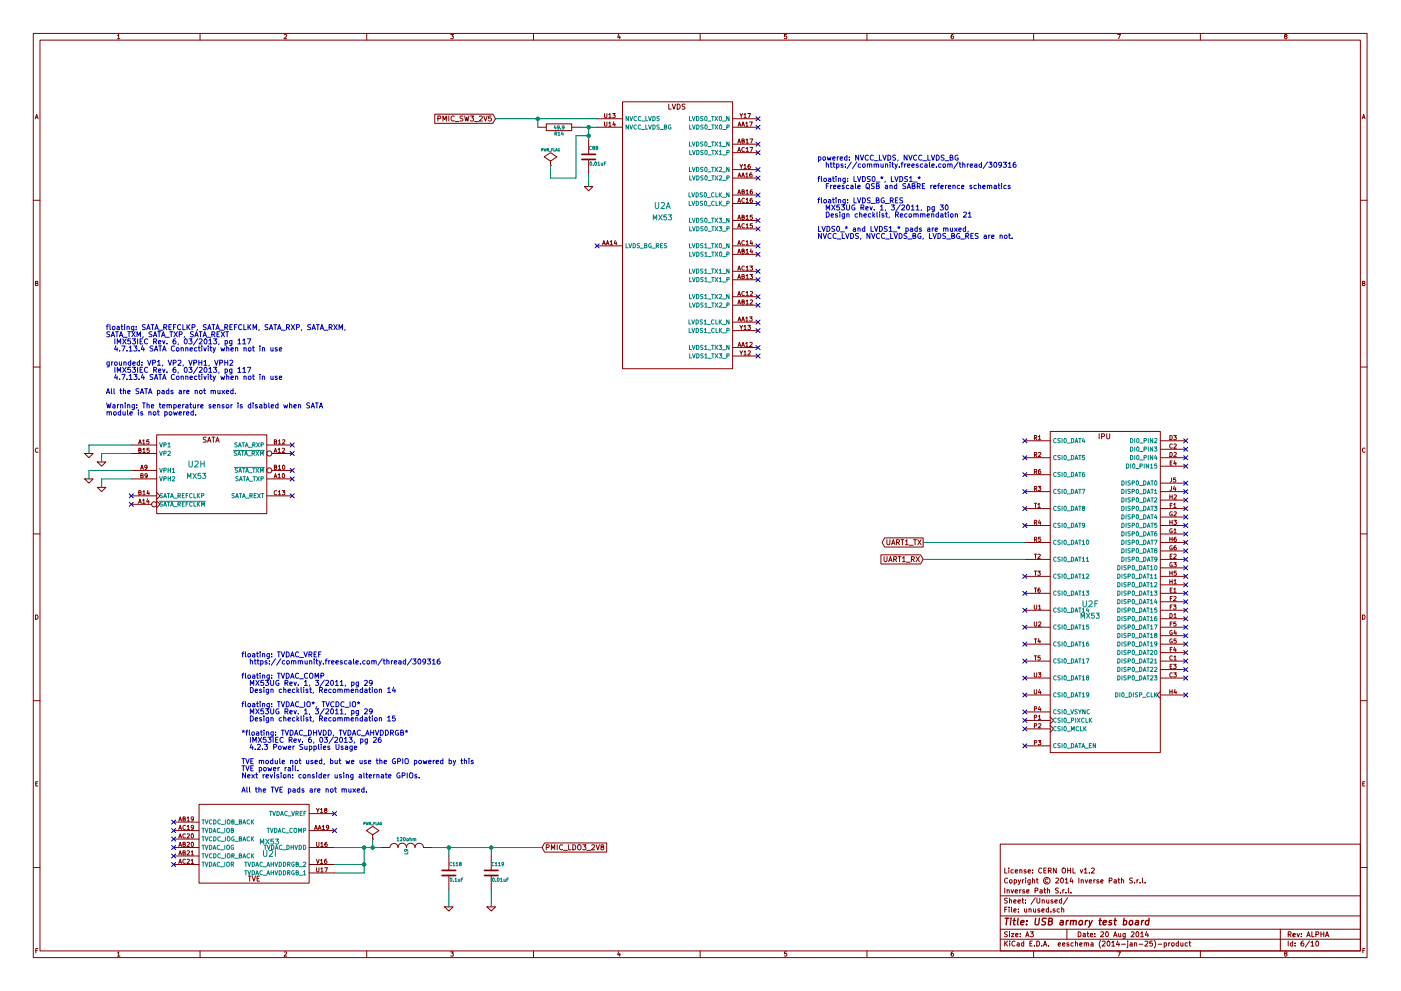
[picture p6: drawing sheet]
EESchema Schematic File Version 2
LIBS:power
LIBS:device
LIBS:transistors
LIBS:conn
LIBS:linear
LIBS:regul
LIBS:74xx
LIBS:cmos4000
LIBS:adc-dac
LIBS:memory
LIBS:xilinx
LIBS:special
LIBS:microcontrollers
LIBS:dsp
LIBS:microchip
LIBS:analog_switches
LIBS:motorola
LIBS:texas
LIBS:intel
LIBS:audio
LIBS:interface
LIBS:digital-audio
LIBS:philips
LIBS:display
LIBS:cypress
LIBS:siliconi
LIBS:opto
LIBS:atmel
LIBS:contrib
LIBS:valves
LIBS:armory
EELAYER 24 0
EELAYER END
$Descr A3 16535 11693
encoding utf-8
Sheet 6 10
Title "USB armory test board"
Date "20 Aug 2014"
Rev "ALPHA"
Comp "Inverse Path S.r.l."
Comment1 "Copyright © 2014 Inverse Path S.r.l."
Comment2 "License: CERN OHL v1.2"
Comment3 ""
Comment4 ""
$EndDescr
$Comp
L MX53 U2
U 8 1
P 2500 5550
F 0 "U2" H 2320 5620 70  0000 C CNN
F 1 "MX53" H 2320 5480 60  0000 C CNN
F 2 "" H 2460 5590 60  0000 C CNN
F 3 "" H 2460 5590 60  0000 C CNN
	8    2500 5550
	1    0    0    -1  
$EndComp
NoConn ~ 3450 5250
NoConn ~ 3450 5350
NoConn ~ 3450 5550
NoConn ~ 3450 5650
NoConn ~ 3450 5850
NoConn ~ 1550 5950
NoConn ~ 1550 5850
$Comp
L GND #PWR068
U 1 1
P 1200 5450
F 0 "#PWR068" H 1200 5450 30  0001 C CNN
F 1 "GND" H 1200 5380 30  0001 C CNN
F 2 "" H 1200 5450 60  0000 C CNN
F 3 "" H 1200 5450 60  0000 C CNN
	1    1200 5450
	1    0    0    -1  
$EndComp
$Comp
L GND #PWR069
U 1 1
P 1050 5350
F 0 "#PWR069" H 1050 5350 30  0001 C CNN
F 1 "GND" H 1050 5280 30  0001 C CNN
F 2 "" H 1050 5350 60  0000 C CNN
F 3 "" H 1050 5350 60  0000 C CNN
	1    1050 5350
	1    0    0    -1  
$EndComp
$Comp
L GND #PWR070
U 1 1
P 1050 5650
F 0 "#PWR070" H 1050 5650 30  0001 C CNN
F 1 "GND" H 1050 5580 30  0001 C CNN
F 2 "" H 1050 5650 60  0000 C CNN
F 3 "" H 1050 5650 60  0000 C CNN
	1    1050 5650
	1    0    0    -1  
$EndComp
$Comp
L GND #PWR071
U 1 1
P 1200 5750
F 0 "#PWR071" H 1200 5750 30  0001 C CNN
F 1 "GND" H 1200 5680 30  0001 C CNN
F 2 "" H 1200 5750 60  0000 C CNN
F 3 "" H 1200 5750 60  0000 C CNN
	1    1200 5750
	1    0    0    -1  
$EndComp
$Comp
L MX53 U2
U 9 1
P 3000 10000
F 0 "U2" H 2820 10070 70  0000 C CNN
F 1 "MX53" H 2820 9930 60  0000 C CNN
F 2 "" H 2960 10040 60  0000 C CNN
F 3 "" H 2960 10040 60  0000 C CNN
	9    3000 10000
	-1   0    0    1   
$EndComp
NoConn ~ 3950 9800
NoConn ~ 3950 9600
NoConn ~ 2050 9700
NoConn ~ 2050 9800
NoConn ~ 2050 9900
NoConn ~ 2050 10000
NoConn ~ 2050 10200
NoConn ~ 2050 10100
$Comp
L MX53 U2
U 1 1
P 8000 2500
F 0 "U2" H 7820 2570 70  0000 C CNN
F 1 "MX53" H 7820 2430 60  0000 C CNN
F 2 "" H 7960 2540 60  0000 C CNN
F 3 "" H 7960 2540 60  0000 C CNN
	1    8000 2500
	1    0    0    -1  
$EndComp
NoConn ~ 8950 4200
NoConn ~ 8950 4100
NoConn ~ 8950 3900
NoConn ~ 8950 3800
NoConn ~ 8950 3600
NoConn ~ 8950 3500
NoConn ~ 8950 3300
NoConn ~ 8950 3200
NoConn ~ 8950 3000
NoConn ~ 8950 2900
NoConn ~ 8950 2700
NoConn ~ 8950 2600
NoConn ~ 8950 2400
NoConn ~ 8950 2300
NoConn ~ 8950 2100
NoConn ~ 8950 2000
NoConn ~ 8950 1800
NoConn ~ 8950 1700
NoConn ~ 8950 1500
NoConn ~ 8950 1400
NoConn ~ 7050 2900
Text GLabel 5850 1400 0    60   Input ~ 0
PMIC_SW3_2V5
$Comp
L C C88
U 1 1
P 6950 1850
F 0 "C88" H 6950 1950 40  0000 L CNN
F 1 "0.01uF" H 6956 1765 40  0000 L CNN
F 2 "SM0201" H 6988 1700 30  0001 C CNN
F 3 "~" H 6950 1850 60  0000 C CNN
F 4 "TDK" H 6950 1850 60  0001 C CNN "Mfg"
F 5 "C0603X7R1A103K030BA" H 6950 1850 60  0001 C CNN "Mfg PN"
F 6 "X7R, 10V, 10%" H 6950 1850 60  0001 C CNN "Desc"
F 7 "Farnell" H 6950 1850 60  0001 C CNN "Supplier"
F 8 "2354055" H 6950 1850 60  0001 C CNN "Supplier PN"
	1    6950 1850
	1    0    0    -1  
$EndComp
$Comp
L GND #PWR072
U 1 1
P 6950 2200
F 0 "#PWR072" H 6950 2200 30  0001 C CNN
F 1 "GND" H 6950 2130 30  0001 C CNN
F 2 "" H 6950 2200 60  0000 C CNN
F 3 "" H 6950 2200 60  0000 C CNN
	1    6950 2200
	1    0    0    -1  
$EndComp
$Comp
L MX53 U2
U 6 1
P 13050 7200
F 0 "U2" H 12870 7270 70  0000 C CNN
F 1 "MX53" H 12870 7130 60  0000 C CNN
F 2 "" H 13010 7240 60  0000 C CNN
F 3 "" H 13010 7240 60  0000 C CNN
	6    13050 7200
	1    0    0    -1  
$EndComp
NoConn ~ 14000 5700
NoConn ~ 14000 5800
NoConn ~ 14000 5900
NoConn ~ 14000 6000
NoConn ~ 14000 6100
NoConn ~ 14000 6200
NoConn ~ 14000 6300
NoConn ~ 14000 6400
NoConn ~ 14000 6500
NoConn ~ 14000 6600
NoConn ~ 14000 6700
NoConn ~ 14000 6800
NoConn ~ 14000 6900
NoConn ~ 14000 7000
NoConn ~ 14000 7100
NoConn ~ 14000 7200
NoConn ~ 14000 7300
NoConn ~ 14000 7400
NoConn ~ 14000 7500
NoConn ~ 14000 7600
NoConn ~ 14000 7700
NoConn ~ 14000 7800
NoConn ~ 14000 7900
NoConn ~ 14000 8000
NoConn ~ 14000 8200
NoConn ~ 14000 5500
NoConn ~ 14000 5400
NoConn ~ 14000 5300
NoConn ~ 14000 5200
NoConn ~ 12100 5200
NoConn ~ 12100 5400
NoConn ~ 12100 5600
NoConn ~ 12100 5800
NoConn ~ 12100 6000
NoConn ~ 12100 6200
NoConn ~ 12100 6800
NoConn ~ 12100 7000
NoConn ~ 12100 7200
NoConn ~ 12100 7400
NoConn ~ 12100 7600
NoConn ~ 12100 7800
NoConn ~ 12100 8000
NoConn ~ 12100 8200
NoConn ~ 12100 8400
NoConn ~ 12100 8500
NoConn ~ 12100 8600
NoConn ~ 12100 8800
$Comp
L R R14
U 1 1
P 6600 1500
F 0 "R14" V 6680 1500 40  0000 C CNN
F 1 "49.9" V 6607 1501 40  0000 C CNN
F 2 "SM0201" V 6530 1500 30  0001 C CNN
F 3 "~" H 6600 1500 30  0000 C CNN
F 4 "Vishay Draloric" V 6600 1500 60  0001 C CNN "Mfg"
F 5 "CRCW020149R9FNED" V 6600 1500 60  0001 C CNN "Mfg PN"
F 6 "50mW, 1%" V 6600 1500 60  0001 C CNN "Desc"
F 7 "Farnell" V 6600 1500 60  0001 C CNN "Supplier"
F 8 "2139901" V 6600 1500 60  0001 C CNN "Supplier PN"
	1    6600 1500
	0    1    1    0   
$EndComp
$Comp
L INDUCTOR L9
U 1 1
P 4800 10000
F 0 "L9" H 4750 10000 40  0000 C CNN
F 1 "120ohm" V 4900 10000 40  0000 C CNN
F 2 "SM0201" H 4800 10000 60  0001 C CNN
F 3 "~" H 4800 10000 60  0000 C CNN
F 4 "Wurth Elektronik" V 4800 10000 60  0001 C CNN "Mfg"
F 5 "742692003" V 4800 10000 60  0001 C CNN "Mfg PN"
F 6 "0.2A, 0.45ohm" V 4800 10000 60  0001 C CNN "Desc"
F 7 "Farnell" V 4800 10000 60  0001 C CNN "Supplier"
F 8 "2336037" V 4800 10000 60  0001 C CNN "Supplier PN"
	1    4800 10000
	0    -1   -1   0   
$EndComp
$Comp
L C C118
U 1 1
P 5300 10300
F 0 "C118" H 5300 10400 40  0000 L CNN
F 1 "0.1uF" H 5306 10215 40  0000 L CNN
F 2 "SM0201" H 5338 10150 30  0001 C CNN
F 3 "~" H 5300 10300 60  0000 C CNN
F 4 "TDK" H 5300 10300 60  0001 C CNN "Mfg"
F 5 "C0603X5R0J104K030BC" H 5300 10300 60  0001 C CNN "Mfg PN"
F 6 "X5R, 10%, 6.3V" H 5300 10300 60  0001 C CNN "Desc"
F 7 "Farnell" H 5300 10300 60  0001 C CNN "Supplier"
F 8 "1844078" H 5300 10300 60  0001 C CNN "Supplier PN"
	1    5300 10300
	1    0    0    -1  
$EndComp
$Comp
L C C119
U 1 1
P 5800 10300
F 0 "C119" H 5800 10400 40  0000 L CNN
F 1 "0.01uF" H 5806 10215 40  0000 L CNN
F 2 "SM0201" H 5838 10150 30  0001 C CNN
F 3 "~" H 5800 10300 60  0000 C CNN
F 4 "TDK" H 5800 10300 60  0001 C CNN "Mfg"
F 5 "C0603X7R1A103K030BA" H 5800 10300 60  0001 C CNN "Mfg PN"
F 6 "X7R, 10V, 10%" H 5800 10300 60  0001 C CNN "Desc"
F 7 "Farnell" H 5800 10300 60  0001 C CNN "Supplier"
F 8 "2354055" H 5800 10300 60  0001 C CNN "Supplier PN"
	1    5800 10300
	1    0    0    -1  
$EndComp
$Comp
L GND #PWR073
U 1 1
P 5300 10700
F 0 "#PWR073" H 5300 10700 30  0001 C CNN
F 1 "GND" H 5300 10630 30  0001 C CNN
F 2 "" H 5300 10700 60  0000 C CNN
F 3 "" H 5300 10700 60  0000 C CNN
	1    5300 10700
	1    0    0    -1  
$EndComp
$Comp
L GND #PWR074
U 1 1
P 5800 10700
F 0 "#PWR074" H 5800 10700 30  0001 C CNN
F 1 "GND" H 5800 10630 30  0001 C CNN
F 2 "" H 5800 10700 60  0000 C CNN
F 3 "" H 5800 10700 60  0000 C CNN
	1    5800 10700
	1    0    0    -1  
$EndComp
Text GLabel 6400 10000 2    60   Input ~ 0
PMIC_LDO3_2V8
Text Notes 2850 9350 0    60   ~ 0
floating: TVDAC_VREF\n  https://community.freescale.com/thread/309316\n\nfloating: TVDAC_COMP\n  MX53UG Rev. 1, 3/2011, pg 29\n  Design checklist, Recommendation 14\n\nfloating: TVDAC_IO*, TVCDC_IO*\n  MX53UG Rev. 1, 3/2011, pg 29\n  Design checklist, Recommendation 15\n\n*floating: TVDAC_DHVDD, TVDAC_AHVDDRGB*\n  IMX53IEC Rev. 6, 03/2013, pg 26\n  4.2.3 Power Supplies Usage\n\nTVE module not used, but we use the GPIO powered by this\nTVE power rail.\nNext revision: consider using alternate GPIOs.\n\nAll the TVE pads are not muxed.\n
Text GLabel 10900 6600 0    60   Input ~ 0
UART1_RX
Text GLabel 10900 6400 0    60   Output ~ 0
UART1_TX
Text Notes 9650 2900 0    60   ~ 0
powered: NVCC_LVDS, NVCC_LVDS_BG\n  https://community.freescale.com/thread/309316\n\nfloating: LVDS0_*, LVDS1_*\n  Freescale QSB and SABRE reference schematics\n\nfloating: LVDS_BG_RES\n  MX53UG Rev. 1, 3/2011, pg 30\n  Design checklist, Recommendation 21\n\nLVDS0_* and LVDS1_* pads are muxed,\nNVCC_LVDS, NVCC_LVDS_BG, LVDS_BG_RES are not.\n\n
Text Notes 1250 4900 0    60   ~ 0
floating: SATA_REFCLKP, SATA_REFCLKM, SATA_RXP, SATA_RXM,\nSATA_TXM, SATA_TXP, SATA_REXT\n  IMX53IEC Rev. 6, 03/2013, pg 117\n  4.7.13.4 SATA Connectivity when not in use\n\ngrounded: VP1, VP2, VPH1, VPH2\n  IMX53IEC Rev. 6, 03/2013, pg 117\n  4.7.13.4 SATA Connectivity when not in use\n\nAll the SATA pads are not muxed.\n\nWarning: The temperature sensor is disabled when SATA\nmodule is not powered.
$Comp
L PWR_FLAG #FLG075
U 1 1
P 6500 1950
F 0 "#FLG075" H 6500 2045 30  0001 C CNN
F 1 "PWR_FLAG" H 6500 2130 30  0000 C CNN
F 2 "" H 6500 1950 60  0000 C CNN
F 3 "" H 6500 1950 60  0000 C CNN
	1    6500 1950
	1    0    0    -1  
$EndComp
Wire Wire Line
	1550 5250 1050 5250
Wire Wire Line
	1050 5250 1050 5350
Wire Wire Line
	1550 5350 1200 5350
Wire Wire Line
	1200 5350 1200 5450
Wire Wire Line
	1550 5550 1050 5550
Wire Wire Line
	1050 5550 1050 5650
Wire Wire Line
	1550 5650 1200 5650
Wire Wire Line
	1200 5650 1200 5750
Wire Wire Line
	6850 1500 7050 1500
Wire Wire Line
	6950 1650 6950 1500
Connection ~ 6950 1500
Wire Wire Line
	6950 2050 6950 2200
Wire Wire Line
	5850 1400 7050 1400
Wire Wire Line
	6350 1400 6350 1500
Connection ~ 6350 1400
Wire Wire Line
	3950 10000 4500 10000
Wire Wire Line
	3950 10200 4300 10200
Wire Wire Line
	4300 10000 4300 10300
Connection ~ 4300 10000
Wire Wire Line
	4300 10300 3950 10300
Connection ~ 4300 10200
Wire Wire Line
	5300 10500 5300 10700
Wire Wire Line
	5800 10500 5800 10700
Wire Wire Line
	5100 10000 6400 10000
Wire Wire Line
	5300 10000 5300 10100
Connection ~ 5300 10000
Wire Wire Line
	5800 10000 5800 10100
Connection ~ 5800 10000
Wire Wire Line
	10900 6400 12100 6400
Wire Wire Line
	10900 6600 12100 6600
Wire Wire Line
	6950 1600 6800 1600
Wire Wire Line
	6800 1600 6800 2100
Wire Wire Line
	6800 2100 6500 2100
Wire Wire Line
	6500 2100 6500 1950
Connection ~ 6950 1600
$Comp
L PWR_FLAG #FLG076
U 1 1
P 4400 9900
F 0 "#FLG076" H 4400 9995 30  0001 C CNN
F 1 "PWR_FLAG" H 4400 10080 30  0000 C CNN
F 2 "" H 4400 9900 60  0000 C CNN
F 3 "" H 4400 9900 60  0000 C CNN
	1    4400 9900
	1    0    0    -1  
$EndComp
Wire Wire Line
	4400 9900 4400 10000
Connection ~ 4400 10000
$EndSCHEMATC
